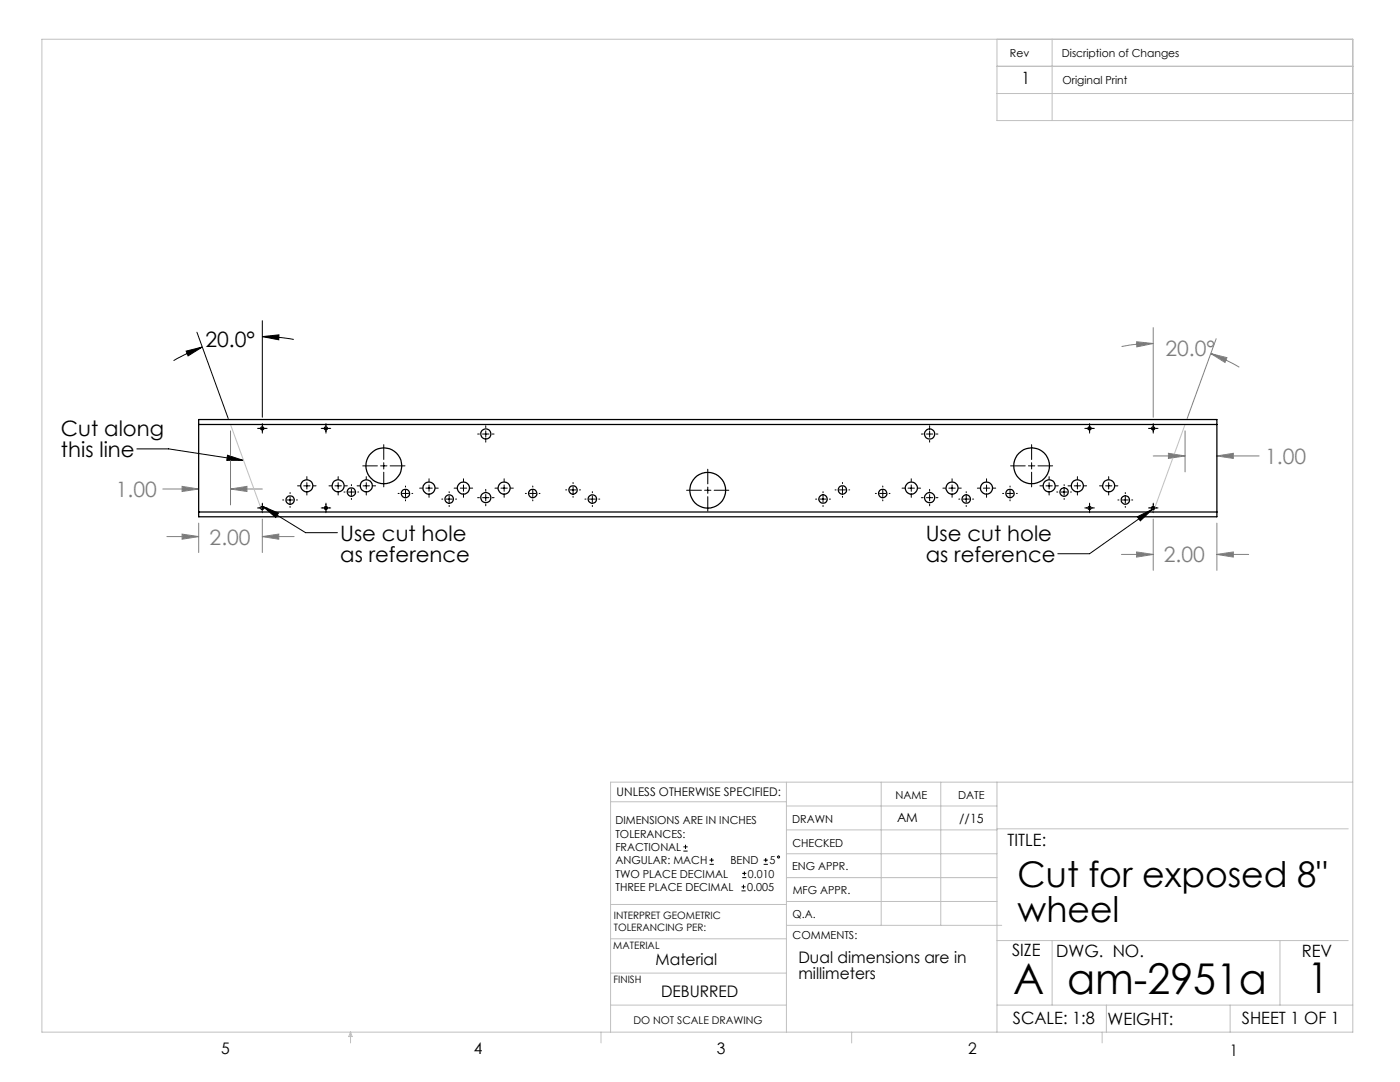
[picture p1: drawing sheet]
<svg xmlns="http://www.w3.org/2000/svg" width="279mm" height="216mm" viewBox="0 0 279 216" stroke-linecap="round" stroke-linejoin="round" font-family="sans-serif">
<g fill="none" stroke="#000" stroke-width=".2">
<path d="M37.1 70.1l3.3-.8-2.9 1.7zM39.3 66.3l6.2 17.2M40.4 69.3l-2.2 .8-3.6 1.9M52.4 67.2l3.3-.4-.1 1zM52.4 67.2l3.9 .2 2.3 .3M52.4 64v19.3M27.3 89.6h6.4l14.9 2.3M45.4 90.8l3.2 1.1h-3.3zM51.4 85.5h1.9M52.4 84.5v1.9M56.4 99.8h.2M57.3 99.8h1.2"/>
<path d="M57.9 98.3v.2M57.9 99.1v1.3M59.2 99.8h.2M59.4 96.9h.6M60.6 96.9h1.3M61.2 95.1v.6M61.2 96.3v1.3M61.2 98.2v.6M62.5 96.9h.6M64.1 85.5h1.9M65.1 84.5v1.9M65.7 96.9h.5"/>
<path d="M66.9 96.9h1.2M67.5 95.1v.6M67.5 96.3v1.3M67.5 98.2v.6M68.7 98.2h.2M68.8 96.9h.5M69.5 98.2h1.3M70.1 96.7v.2M70.1 97.5v1.3M70.1 99.4v.3M71.3 96.9h.5M71.4 98.2h.2"/>
<path d="M72.4 93h2.9M72.5 96.9h1.2M73.1 95.1v.6M73.1 96.3v1.3M73.1 98.2v.6M74.4 96.9h.6M76 93h1.2M76.6 88.7v3M76.6 92.3v1.3M76.6 94.2v3M77.9 93h2.9M79.4 98.5h.3"/>
<path d="M80.3 98.5h1.3M80.9 97v.2M80.9 97.8v1.3M80.9 99.7v.2M82.2 98.5h.2M83.7 97.4h.6M85 97.4h1.3M85.6 95.5v.6M85.6 96.8v1.2M85.6 98.7v.5M86.9 97.4h.6M88.2 99.6h.2"/>
<path d="M89 99.6h1.3M89.6 98.1v.2M89.6 99v1.2M90.6 97.4h.6M90.9 99.6h.2M91.9 97.4h1.2M92.5 95.5v.6M92.5 96.8v1.2M92.5 98.7v.5M93.8 97.4h.5M95.3 86.6h.4M95.3 99.3h.4"/>
<path d="M96.3 86.6h1.3M96.3 99.3h1.3M96.9 84.9v.4M96.9 86v1.2M96.9 87.9v.3M96.9 97.6v.4M96.9 98.7v1.2M98.2 86.6h.4M98.2 99.3h.4M98.8 97.4h.5M100 97.4h1.2M100.6 95.5v.6"/>
<path d="M100.6 96.8v1.2M100.6 98.7v.5M101.9 97.4h.5M104.8 98.5h.3M105.7 98.5h1.3M106.3 97v.2M106.3 97.8v1.3M106.3 99.7v.2M107.6 98.5h.2M112.9 97.8h.2M113.7 97.8h1.3M114.4 96.3v.2"/>
<path d="M114.4 97.1v1.3M114.4 99v.2M115.6 97.8h.3M116.7 99.6h.2M117.6 99.6h1.3M118.2 98.1v.2M118.2 99v1.2M119.5 99.6h.2M137 97.8h3M140.6 97.8h1.3M141.3 93.6v3M141.3 97.2v1.3"/>
<path d="M141.3 99.1v2.9M142.5 97.8h3M162.8 99.6h.2M163.6 99.6h1.3M164.3 98.1v.2M164.3 99v1.2M165.5 99.6h.2M166.7 97.8h.2M167.5 97.8h1.3M168.1 96.3v.2M168.1 97.1v1.3M168.1 99v.2"/>
<path d="M169.4 97.8h.2M174.7 98.5h.2M175.5 98.5h1.3M176.2 97v.2M176.2 97.8v1.3M176.2 99.7v.2M177.4 98.5h.2M180 97.4h.6M181.2 97.4h1.3M181.9 95.5v.6M181.9 96.8v1.2M181.9 98.7v.5"/>
<path d="M183.1 97.4h.6M183.9 86.6h.4M183.9 99.3h.4M184.9 86.6h1.3M184.9 99.3h1.3M185.5 84.9v.4M185.5 86v1.2M185.5 87.9v.3M185.5 97.6v.4M185.5 98.7v1.2M186.8 86.6h.4M186.8 99.3h.4"/>
<path d="M188.2 97.4h.5M189.4 97.4h1.2M190 95.5v.6M190 96.8v1.2M190 98.7v.5M191.3 97.4h.5M191.3 99.6h.3M192.2 99.6h1.3M192.8 98.1v.2M192.8 99v1.2M194.1 99.6h.2M195.1 97.4h.5"/>
<path d="M196.3 97.4h1.2M196.9 95.5v.6M196.9 96.8v1.2M196.9 98.7v.5M198.2 97.4h.5M200.1 98.5h.2M200.9 98.5h1.3M201.6 97v.2M201.6 97.8v1.3M201.6 99.7v.2M201.7 93h2.9M202.8 98.5h.2"/>
<path d="M205.2 93h1.3M205.9 88.7v3M205.9 92.3v1.3M205.9 94.2v3M207.2 93h2.9M207.5 96.9h.6M208.7 96.9h1.3M209.4 95.1v.6M209.4 96.3v1.3M209.4 98.2v.6M210.6 96.9h.6M210.9 98.2h.2"/>
<path d="M211.7 98.2h1.3M212.4 96.7v.2M212.4 97.5v1.3M212.4 99.4v.3M213.1 96.9h.6M213.6 98.2h.2M214.4 96.9h1.3M215 95.1v.6M215 96.3v1.3M215 98.2v.6M216.3 96.9h.6M216.5 85.5h1.9"/>
<path d="M217.5 84.5v1.9M219.4 96.9h.6M220.6 96.9h1.3M221.3 95.1v.6M221.3 96.3v1.3M221.3 98.2v.6M222.5 96.9h.6M223.1 99.8h.2M223.9 99.8h1.3M224.6 98.3v.2M224.6 99.1v1.3M225.8 99.8h.3"/>
<path d="M229.2 85.5h1.9M230.2 84.5v1.9M51.4 101.4h1.9M52.4 100.4v1.9M52.5 101.1l8.5 5.2h6.3M52.5 101.1l3.1 1.3-.6 .9zM57.9 101v.2M64.1 101.4h1.9M65.1 100.4v1.9M89.6 100.9v.2M96.9 100.6v.3M118.2 100.9v.2"/>
<path d="M164.3 100.9v.2M185.5 100.6v.3M192.8 100.9v.2M216.5 101.4h1.9M217.5 100.4v1.9M224.6 101v.2M227 103.1l3-1.5-2.4 2.3zM229.2 101.4h1.9M230 101.6l-12.5 8.9h-6.4M230.2 100.4v1.9M136.4 169.8h.8M136.4 169h.8"/>
<path d="M136.8 168.6v.8M141.6 172.5h.9M141.6 171.6h.9M142 171.2v.8M148 177.8h.8M148 177h.8M148.1 175.1h.8M148.1 174.3h.8M148.4 176.5v.8M148.6 173.9v.8M152.4 172.5h.8M152.4 171.6h.8"/>
<path d="M152.8 171.2v.8"/>
<circle cx="155.4" cy="171" r=".2"/>
</g>
<g fill="none" stroke="#808080" stroke-width=".2">
<path d="M226.8 68.2l3.4 .3-3.3 .7zM230.2 65.4v17.9M230.2 68.5a31.6 31.6 0 0 0-6.4 .6M241.7 70.6l3.2 .8-.4 .9zM241.7 70.6l2.1 .8 3.5 1.9M242.7 67.6l-5.8 15.9M32.5 97.6h7.2M36.3 97l3.4 .6-3.4 .5zM46 86v14.8M46 97.6h6.4M46 97.6l3.3-.6v1.1zM230.2 91h6.3"/>
<path d="M233.2 90.5l3.3 .5-3.3 .5zM236.5 86v8.2M242.9 91h8.4M242.9 91l3.2-.5v1zM33.3 107.1h6.4M36.3 106.6l3.4 .5-3.4 .5zM39.7 104.4v5.8M52.4 107.1l3.2-.5v1zM52.4 103.6v6.6M52.4 107.1h6.3M223.8 110.6h6.4M226.8 110.1l3.4 .5-3.4 .6z"/>
<path d="M230.2 103.6v10.2M242.9 110.6l3.2-.5v1.1zM242.9 104.4v9.4M242.9 110.6h6.3"/>
</g>
<g fill="none" stroke="#c0c0c0" stroke-width=".2">
<path d="M8.4 7.8h261.6v198.2h-261.6zM199 7.8v16.3h71M199 13.2h71M199 18.7h71M210 7.8v16.3M46 84.7l6.4 17.5M236.5 84.7l-6.3 17.5M121.8 160h35.2M157 156.1v49.9M175.9 156.1v28.5M187.7 156.1v28.5M199 156.1v49.9"/>
<path d="M270 156.1h-148.2v49.9M157 170.4h42M157 165.6h42M157 160.8h42M157 175.1h42M157 179.9h42M199 165.4h70.1M121.8 194.2h35.2M121.8 187.3h35.2M121.8 180.5h35.2M157 184.6h42.9M199 187.7h70.1"/>
<path d="M210 187.7v12.9M255.4 187.7v12.9M70 206v2.1M70 206l.3 .8h-.7zM119.9 206v2.1M121.8 200.6h35.2M170 206v2.1M199 200.6h71M220 206v2.1M220.8 200.6v5.4M245.5 200.6v5.4"/>
</g>
<g fill="#000">
<path d="M52.4 67.2l3.3-.4-.1 1zM37.1 70.1l3.3-.8-2.9 1.7z"/>
<path d="M45.4 90.8l3.2 1.1h-3.3zM227 103.1l3-1.5-2.4 2.3zM52.5 101.1l3.1 1.3-.6 .9z"/>
</g>
<g fill="#808080">
<path d="M241.7 70.6l3.2 .8-.4 .9zM226.8 68.2l3.4 .3-3.3 .7zM233.2 90.5l3.3 .5-3.3 .5zM242.9 91l3.2-.5v1zM46 97.6l3.3-.6v1.1zM36.3 97l3.4 .6-3.4 .5z"/>
<path d="M36.3 106.6l3.4 .5-3.4 .5zM52.4 107.1l3.2-.5v1zM242.9 110.6l3.2-.5v1.1zM226.8 110.1l3.4 .5-3.4 .6z"/>
</g>
<g fill="none" stroke="#000" stroke-width=".25">
<path d="M39.7 84.7v-1h203.2v1M39.7 84.7h203.2M39.7 84.7v17.5M242.9 84.7v17.5M39.7 102.2v.9h203.2v-.9M39.7 102.2h203.2"/>
<circle cx="52.3" cy="85.5" r=".32"/>
<circle cx="57.9" cy="99.8" r=".84"/>
<circle cx="61.2" cy="96.9" r="1.2"/>
<circle cx="65" cy="85.5" r=".32"/>
<circle cx="67.5" cy="96.9" r="1.2"/>
<circle cx="70.1" cy="98.2" r=".84"/>
<circle cx="73.1" cy="96.9" r="1.21"/>
<circle cx="76.6" cy="92.9" r="3.6"/>
<circle cx="80.9" cy="98.5" r=".84"/>
<circle cx="85.6" cy="97.4" r="1.21"/>
<circle cx="89.6" cy="99.6" r=".85"/>
<circle cx="92.5" cy="97.4" r="1.21"/>
<circle cx="96.9" cy="99.3" r="1.01"/>
<circle cx="96.9" cy="86.6" r="1.01"/>
<circle cx="100.6" cy="97.4" r="1.21"/>
<circle cx="106.3" cy="98.5" r=".84"/>
<circle cx="114.3" cy="97.8" r=".84"/>
<circle cx="118.2" cy="99.6" r=".85"/>
<circle cx="141.3" cy="97.8" r="3.6"/>
<circle cx="164.3" cy="99.6" r=".85"/>
<circle cx="168.1" cy="97.8" r=".84"/>
<circle cx="176.1" cy="98.5" r=".84"/>
<circle cx="181.9" cy="97.4" r="1.21"/>
<circle cx="185.5" cy="86.6" r="1.01"/>
<circle cx="185.5" cy="99.3" r="1.01"/>
<circle cx="190" cy="97.4" r="1.21"/>
<circle cx="192.8" cy="99.6" r=".85"/>
<circle cx="196.9" cy="97.4" r="1.21"/>
<circle cx="201.5" cy="98.5" r=".84"/>
<circle cx="205.9" cy="92.9" r="3.6"/>
<circle cx="209.4" cy="96.9" r="1.2"/>
<circle cx="212.4" cy="98.2" r=".84"/>
<circle cx="215" cy="96.9" r="1.2"/>
<circle cx="217.4" cy="85.5" r=".32"/>
<circle cx="221.3" cy="96.9" r="1.2"/>
<circle cx="224.6" cy="99.8" r=".85"/>
<circle cx="230.1" cy="85.5" r=".32"/>
<circle cx="52.3" cy="101.4" r=".32"/>
<circle cx="65" cy="101.4" r=".32"/>
<circle cx="217.4" cy="101.4" r=".32"/>
<circle cx="230.1" cy="101.4" r=".32"/>
</g>
<g font-size="8.5">
<text x="202.2" y="198.3">A</text>
<text x="213" y="198.3">am-2951a</text>
<text x="260.9" y="198.1">1</text>
</g>
<g font-size="7.1">
<text x="203.1" y="176.9">Cut for exposed 8&quot;</text>
<text x="203.1" y="184">wheel</text>
</g>
<g font-size="4.2">
<text x="41" y="69.3">20.0°</text>
<text x="12.2" y="87">Cut along</text>
<text x="12.2" y="91.2">this line</text>
<text x="67.9" y="107.9">Use cut hole</text>
<text x="184.7" y="107.9">Use cut hole</text>
<text x="67.9" y="112.1">as reference</text>
<text x="184.7" y="112.1">as reference</text>
</g>
<g font-size="4.2" fill="#808080">
<text x="232.6" y="70.9">20.0°</text>
<text x="252.5" y="92.6">1.00</text>
<text x="23.1" y="99.1">1.00</text>
<text x="41.8" y="108.7">2.00</text>
<text x="232.2" y="112.2">2.00</text>
</g>
<g font-size="3.4">
<text x="203.9" y="16.8">1</text>
<text x="201.1" y="168.8">TITLE:</text>
<text x="202" y="190.8">SIZE</text>
<text x="210.8" y="190.9">DWG. NO.</text>
<text x="259.8" y="191">REV</text>
<text x="202.1" y="204.4">SCALE: 1:8</text>
<text x="221" y="204.5">WEIGHT:</text>
<text x="247.8" y="204.4">SHEET 1 OF 1</text>
</g>
<g font-size="3.2">
<text x="130.8" y="192.5">Material</text>
<text x="159.3" y="192.2">Dual dimensions are in</text>
<text x="159.3" y="195.4">millimeters</text>
<text x="131.9" y="198.9">DEBURRED</text>
<text x="44.2" y="210.4">5</text>
<text x="94.6" y="210.3">4</text>
<text x="143.1" y="210.4">3</text>
<text x="193.2" y="210.3">2</text>
<text x="245.4" y="210.6">1</text>
</g>
<g font-size="2.5">
<text x="179" y="164.1">AM</text>
<text x="191.4" y="164.2">//15</text>
</g>
<text font-size="2.4" x="123.1" y="158.9">UNLESS OTHERWISE SPECIFIED:</text>
<g font-size="2.2">
<text x="201.6" y="11.4">Rev</text>
<text x="211.9" y="11.4">Discription of Changes</text>
<text x="212" y="16.8">Original Print</text>
<text x="178.7" y="159.4">NAME</text>
<text x="191.2" y="159.4">DATE</text>
<text x="122.8" y="164.5">DIMENSIONS ARE IN INCHES</text>
<text x="122.8" y="167.1">TOLERANCES:</text>
<text x="158.1" y="164.2">DRAWN</text>
<text x="122.8" y="169.8">FRACTIONAL</text>
<text x="122.8" y="172.5">ANGULAR: MACH</text>
<text x="145.8" y="172.5">BEND</text>
<text x="153.5" y="172.5">5</text>
<text x="158.1" y="173.7">ENG APPR.</text>
<text x="158.2" y="169.1">CHECKED</text>
<text x="122.8" y="177.8">THREE PLACE DECIMAL</text>
<text x="122.8" y="175.1">TWO PLACE DECIMAL</text>
<text x="149.1" y="177.8">0.005</text>
<text x="149.3" y="175.1">0.010</text>
<text x="158.2" y="178.4">MFG APPR.</text>
<text x="158.2" y="183.2">Q.A.</text>
<text x="158.2" y="187.4">COMMENTS:</text>
</g>
<text font-size="2.1" x="126.4" y="204.3">DO NOT SCALE DRAWING</text>
<g font-size="2">
<text x="122.5" y="183.3">INTERPRET GEOMETRIC</text>
<text x="122.5" y="185.9">TOLERANCING PER:</text>
<text x="122.4" y="189.4">MATERIAL</text>
<text x="122.4" y="196.2">FINISH</text>
</g>
</svg>
